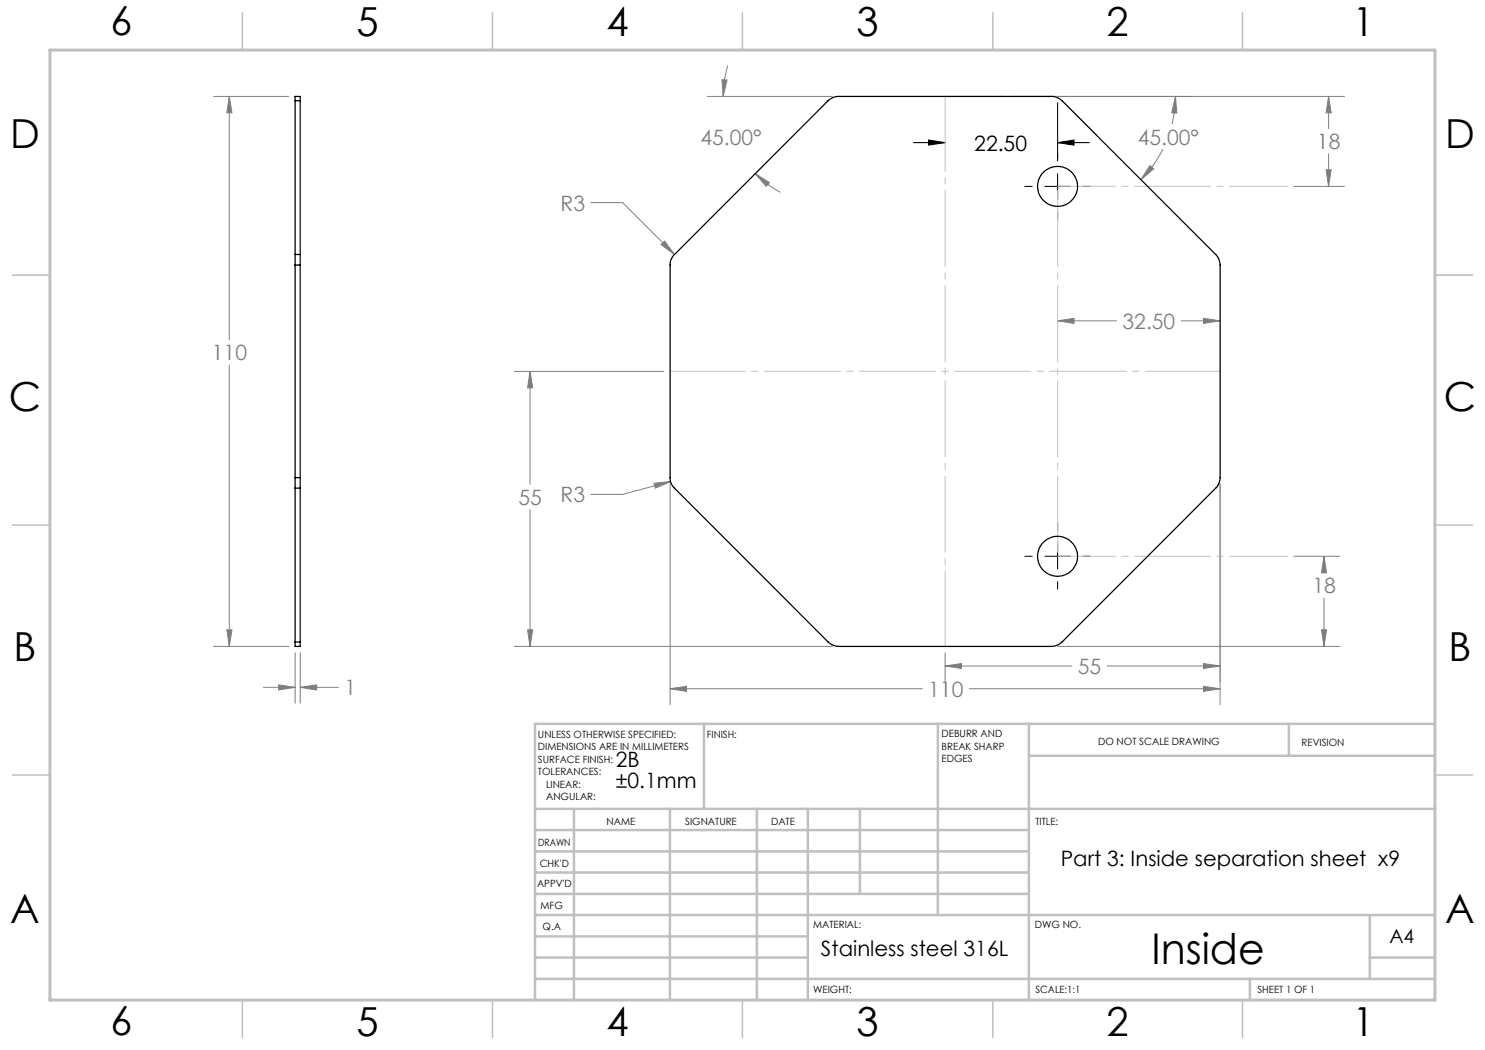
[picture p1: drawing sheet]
<svg xmlns="http://www.w3.org/2000/svg" width="297mm" height="210mm" viewBox="0 0 297 210" stroke-linecap="round" stroke-linejoin="round" font-family="sans-serif">
<g fill="none" stroke="#000" stroke-width=".2">
<path d="M182.7 28.5h6.3M185.7 28l3.3 .5-3.3 .5zM205 37.3h1.4M209 37.3h5.1M211.5 28.5l3.3-.5v1zM211.5 20.6v11.6M211.5 34.7v5.1M211.5 28.5h6.4M216.6 37.3h1.5M211.5 42.4v1.4M205 111.3h1.4M209 111.3h5.1"/>
<path d="M211.5 104.7v1.5M211.5 108.7v5.1M211.5 116.3v1.5M216.6 111.3h1.5"/>
</g>
<g fill="none" stroke="#808080" stroke-width=".2">
<path d="M42.7 19.3h15M45.9 19.3l.5 3.3h-1zM45.9 19.3v48.7M141.5 19.3h25M144.4 15.9l1 .1-.8 3.3zM145.6 13.1a21.1 21.1 0 0 0-1 6.2M211.5 19.3h57.4M235.1 19.3l.3 3.3-1-.1zM235.1 19.3a24.4 24.4 0 0 1-.7 5.5M265.7 19.3v6.4M265.7 19.3l.5 3.3h-1zM151.1 34.7l2.8 1.8-.7 .8z"/>
<path d="M151.1 34.7a21.5 21.5 0 0 0 5 3.8M230 33.1l.7 .7-2.5 2.1zM232.6 29.8a23.8 23.8 0 0 1-4.4 6.1M258.8 37.3h10.1M265.2 34h1l-.5 3.3zM265.7 30.8v6.5M118.2 40.5h6.3l10.4 10.4M132.2 48.9l.7-.7 2 2.7zM45.9 73v56.3M102.8 74.3h30M106 74.3v22.6M106 74.3l.5 3.3h-1z"/>
<path d="M211.5 64.2h11.8M211.5 64.2l3.3-.5v1zM236.2 64.2h7.8M240.7 63.7l3.3 .5-3.3 .5zM130.8 96.7l3.3-.4-3 1.3zM134 96.8v44.1M134.1 96.3l-9.6 2.6h-6.3M244 96.8v44.1M106 101.9v27.4M258.8 111.3h9.2M264.8 111.3v3.3M264.8 119.6v9.7"/>
<path d="M264.8 111.3l.5 3.3h-1zM42.7 129.3h15M45.4 126h1l-.5 3.3zM52.7 137.5h6.3M55.7 137l3.3 .5-3.3 .5zM59 130.6v10M60 137.5l3.3-.5v1zM60 130.6v10M60 137.5h7.7M102.8 129.3h63.7M105.5 126h1l-.5 3.3zM134 137.8l3.3-.5v1z"/>
<path d="M134 137.8h50.5M189 130.6v5.8M189 133.2h25.4M189 133.2l3.3-.5v1zM193.9 137.8h50.1M211.5 129.3h56.5M221.4 133.2h22.6M240.7 137.3l3.3 .5-3.3 .5zM240.7 132.7l3.3 .5-3.3 .5zM264.3 126h1l-.5 3.3z"/>
</g>
<path d="M211.5 37.3h46M211.5 111.3h46" fill="none" stroke="#c0c0c0" stroke-width=".2" stroke-dasharray="15.2 1.3 1.3 1.3" stroke-dashoffset="3.7"/>
<path d="M211.5 37.3v74" fill="none" stroke="#c0c0c0" stroke-width=".2" stroke-dasharray="15.2 1.3 1.3 1.3" stroke-dashoffset="-.8"/>
<path d="M189 19.3v110M244 74.3h-110" fill="none" stroke="#c0c0c0" stroke-width=".2" stroke-dasharray="15.2 1.3 1.3 1.3" stroke-dashoffset=".2"/>
<path d="M189 19.3h22.5" fill="none" stroke="#c0c0c0" stroke-width=".2" stroke-dasharray="15.2 1.3 1.3 1.3" stroke-dashoffset="5.9"/>
<path d="M287 55h7.5M287 144.8v55.2h-187.2" fill="none" stroke="#c0c0c0" stroke-width=".2"/>
<g fill="none" stroke="#c0c0c0" stroke-width=".5">
<path d="M140.8 144.8v17M187.6 144.8v38.2M205.8 144.8v55.2M205.8 151.2h81.2M257.8 144.8v6.4M287 144.8h-180v55.2M107 161.8h180M107 178.8h98.8M107 174.5h98.8M107 170.3h98.8M107 166h98.8M114.8 161.8v38.2"/>
<path d="M134 161.8v38.2M151.4 161.8v38.2M161.6 161.8v38.2M172 161.8v17M107 195.8h180M107 191.5h54.6M107 187.3h54.6M107 183h180M250 195.8v4.2M274 191.5h13M274 183v12.8"/>
</g>
<g fill="none" stroke="#c0c0c0" stroke-width=".3">
<path d="M48.5 2.5v7.5M98.5 2.5v7.5M148.5 2.5v7.5M198.6 2.5v7.5M248.5 2.5v7.5M2.5 55h7.5M287 55h7.5M2.5 105h7.5M287 105h7.5M2.5 155h7.5M287 155h7.5M48.5 200v7.5"/>
<path d="M98.5 200v7.5M148.5 200v7.5M198.6 200v7.5M248.5 200v7.5"/>
</g>
<path d="M10 10h277v190h-277z" fill="none" stroke="#c0c0c0" stroke-width=".6"/>
<path d="M211.5 28.5l3.3-.5v1zM185.7 28l3.3 .5-3.3 .5z" fill="#000"/>
<g fill="#808080">
<path d="M265.7 19.3l.5 3.3h-1zM265.2 34h1l-.5 3.3zM264.3 126h1l-.5 3.3zM264.8 111.3l.5 3.3h-1zM211.5 64.2l3.3-.5v1zM240.7 63.7l3.3 .5-3.3 .5zM189 133.2l3.3-.5v1zM240.7 132.7l3.3 .5-3.3 .5zM105.5 126h1l-.5 3.3zM106 74.3l.5 3.3h-1z"/>
<path d="M132.2 48.9l2.7 2-2-2.7zM144.4 15.9l1 .1-.8 3.3zM151.1 34.7l2.8 1.8-.7 .8zM130.8 96.7l.3 .9 3-1.3zM134 137.8l3.3-.5v1zM240.7 137.3l3.3 .5-3.3 .5zM230 33.1l.7 .7-2.5 2.1zM235.1 19.3l.3 3.3-1-.1zM60 137.5l3.3-.5v1zM55.7 137l3.3 .5-3.3 .5zM45.9 19.3l.5 3.3h-1zM45.4 126h1l-.5 3.3z"/>
</g>
<g fill="none" stroke="#000" stroke-width=".25">
<path d="M59 20.1v-.8h1v.8M59 20.1v30.8M59 20.1h1M60 20.1v30.8M165.6 20.1a3 3 0 0 1 2.1-.8h42.6a3 3 0 0 1 2.1 .8l30.7 30.8a3.1 3.1 0 0 1 .9 2.1v42.5a3.1 3.1 0 0 1-.9 2.1l-30.7 30.8a3.3 3.3 0 0 1-2.1 .9h-42.6a3.3 3.3 0 0 1-2.1-.9l-30.7-30.8a2.73 2.73 0 0 1-.9-2.1v-42.5a2.73 2.73 0 0 1 .9-2.1zM59 50.9v2.1M59 50.9h1M59 53h1M59 53v42.5M60 50.9v2.1M60 53v42.5M59 95.5v2.1"/>
<path d="M59 95.5h1M59 97.6h1M59 97.6v30.8M60 95.5v2.1M60 97.6v30.8M59 128.4v.9h1v-.9M59 128.4h1"/>
<circle cx="211.5" cy="37.3" r="4"/>
<circle cx="211.5" cy="111.3" r="4"/>
</g>
<text font-size="8.5" x="230.3" y="192.7">Inside</text>
<g font-size="8">
<text x="22.1" y="7.1">6</text>
<text x="71.3" y="7.1">5</text>
<text x="121.3" y="7.1">4</text>
<text x="171.3" y="7.1">3</text>
<text x="221.3" y="7.1">2</text>
<text x="270.5" y="7.1">1</text>
<text x="2" y="29.7">D</text>
<text x="289" y="29.7">D</text>
<text x="1.8" y="82.2">C</text>
<text x="288.8" y="82.2">C</text>
<text x="2.7" y="132.2">B</text>
<text x="289.7" y="132.2">B</text>
<text x="2" y="184.7">A</text>
<text x="289" y="184.7">A</text>
<text x="22.1" y="207.1">6</text>
<text x="71.3" y="207.1">5</text>
<text x="121.3" y="207.1">4</text>
<text x="171.3" y="207.1">3</text>
<text x="221.3" y="207.1">2</text>
<text x="270.5" y="207.1">1</text>
</g>
<g font-size="4.2" fill="#808080">
<text x="140.1" y="28.9">45.00°</text>
<text x="227.6" y="28.9">45.00°</text>
<text x="263.4" y="29.8">18</text>
<text x="112.1" y="42.1">R3</text>
<text x="224.5" y="65.8">32.50</text>
<text x="42.4" y="72.1">110</text>
<text x="103.7" y="101">55</text>
<text x="112.1" y="100.5">R3</text>
<text x="262.5" y="118.7">18</text>
<text x="215.6" y="134.8">55</text>
<text x="68.9" y="139.1">1</text>
<text x="185.7" y="139.3">110</text>
</g>
<g font-size="4.2">
<text x="194.9" y="30.1">22.50</text>
<text x="123.2" y="153.5">2B</text>
<text x="123.2" y="157.6">±0.1mm</text>
<text x="212.2" y="173.1">Part 3: Inside separation sheet x9</text>
<text x="164.2" y="191.2">Stainless steel 316L</text>
</g>
<text font-size="3.9" x="277.9" y="188.5">A4</text>
<g font-size="2">
<text x="107.6" y="147.6">UNLESS OTHERWISE SPECIFIED:</text>
<text x="141.4" y="147.6">FINISH:</text>
<text x="188.3" y="147.5">DEBURR AND</text>
<text x="188.3" y="150">BREAK SHARP</text>
<text x="219.6" y="149">DO NOT SCALE DRAWING</text>
<text x="260.3" y="149.2">REVISION</text>
<text x="107.6" y="150.1">DIMENSIONS ARE IN MILLIMETERS</text>
<text x="107.6" y="152.6">SURFACE FINISH:</text>
<text x="107.6" y="155.1">TOLERANCES:</text>
<text x="188.3" y="152.5">EDGES</text>
<text x="109.2" y="157.6">LINEAR:</text>
<text x="109.2" y="160.1">ANGULAR:</text>
<text x="121.3" y="165">NAME</text>
<text x="137" y="164.9">SIGNATURE</text>
<text x="154.2" y="164.9">DATE</text>
<text x="207.1" y="164.9">TITLE:</text>
<text x="107.6" y="169.1">DRAWN</text>
<text x="107.9" y="173.3">CHK'D</text>
<text x="107.4" y="177.4">APPV'D</text>
<text x="108.1" y="181.8">MFG</text>
<text x="108.5" y="186">Q.A</text>
<text x="162.6" y="185.5">MATERIAL:</text>
<text x="207" y="185.5">DWG NO.</text>
<text x="162.6" y="198.5">WEIGHT:</text>
<text x="207.1" y="198.6">SCALE:1:1</text>
<text x="251.5" y="198.6">SHEET 1 OF 1</text>
</g>
</svg>
